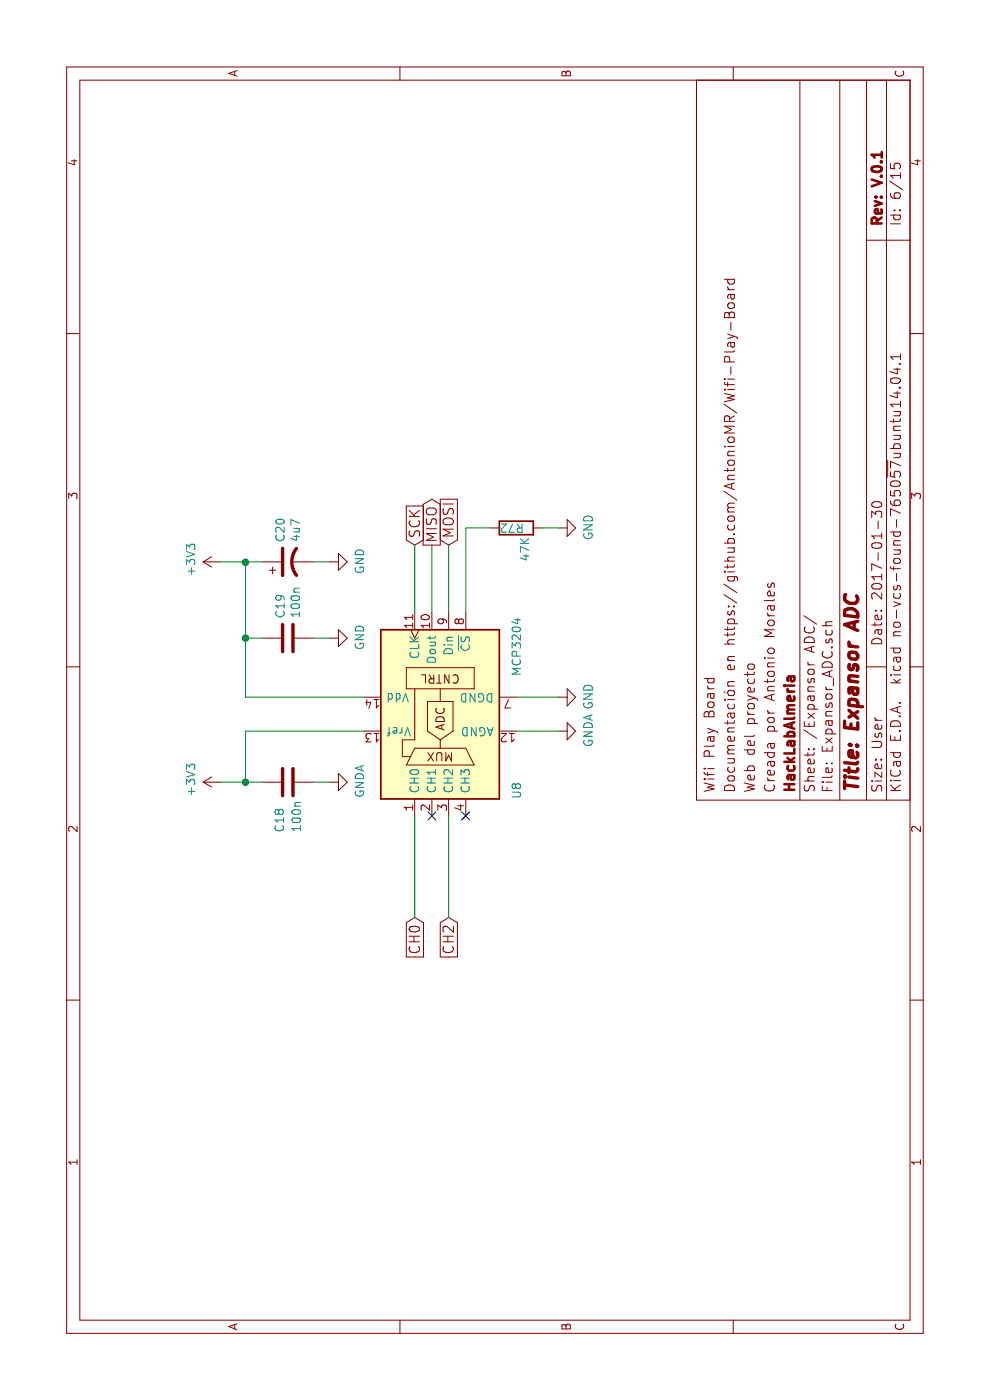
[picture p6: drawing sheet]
EESchema Schematic File Version 2
LIBS:power
LIBS:device
LIBS:transistors
LIBS:conn
LIBS:linear
LIBS:regul
LIBS:74xx
LIBS:cmos4000
LIBS:adc-dac
LIBS:memory
LIBS:xilinx
LIBS:microcontrollers
LIBS:dsp
LIBS:microchip
LIBS:analog_switches
LIBS:motorola
LIBS:texas
LIBS:intel
LIBS:audio
LIBS:interface
LIBS:digital-audio
LIBS:philips
LIBS:display
LIBS:cypress
LIBS:siliconi
LIBS:opto
LIBS:atmel
LIBS:contrib
LIBS:valves
LIBS:Interfaces
LIBS:Microcontroladores
LIBS:connector
LIBS:Pasivos
LIBS:matriz_led
LIBS:Sensores
LIBS:Reles
LIBS:Reguladores
LIBS:Transistores
LIBS:Wifi_PB-cache
EELAYER 26 0
EELAYER END
$Descr User 8268 5846
encoding utf-8
Sheet 6 15
Title "Expansor ADC"
Date "2017-01-30"
Rev "V.0.1"
Comp "HackLabAlmeria"
Comment1 "Creada por Antonio Morales"
Comment2 "Web del proyecto "
Comment3 "Documentación en https://github.com/AntonioMR/Wifi-Play-Board"
Comment4 "Wifi Play Board"
$EndDescr
$Comp
L MCP3204 U8
U 1 1
P 4050 2550
F 0 "U8" H 3600 2050 50  0000 C CNN
F 1 "MCP3204" H 4450 2050 50  0000 C CNN
F 2 "Housings_SOIC:SOIC-14_3.9x8.7mm_Pitch1.27mm" H 4950 2250 50  0001 C CNN
F 3 "" H 4950 2250 50  0001 C CNN
F 4 "MICROCHIP TECHNOLOGY" H 1650 1750 60  0001 C CNN "Fabricante"
F 5 "MCP3204-CI/SL" H 1650 1750 60  0001 C CNN "Ref"
F 6 "~" H 1650 1750 60  0001 C CNN "Potencia"
F 7 "~" H 1650 1750 60  0001 C CNN "Tolerancia"
F 8 "TME" H 1650 1750 60  0001 C CNN "Provedor"
F 9 "MCP3204-CI/SL" H 1650 1750 60  0001 C CNN "Ref_Proveedor"
	1    4050 2550
	1    0    0    -1  
$EndComp
Text GLabel 5050 2550 2    60   Output ~ 0
MISO
Wire Wire Line
	5050 2550 4650 2550
Text GLabel 5050 2650 2    60   Input ~ 0
MOSI
Wire Wire Line
	5050 2650 4650 2650
Wire Wire Line
	4650 2750 5150 2750
Text GLabel 5050 2450 2    60   Input ~ 0
SCK
Wire Wire Line
	5050 2450 4650 2450
$Comp
L GND #PWR063
U 1 1
P 4150 3300
F 0 "#PWR063" H 4150 3050 50  0001 C CNN
F 1 "GND" H 4155 3127 50  0000 C CNN
F 2 "" H 4150 3300 50  0000 C CNN
F 3 "" H 4150 3300 50  0000 C CNN
	1    4150 3300
	1    0    0    -1  
$EndComp
Wire Wire Line
	4150 3300 4150 3050
$Comp
L GNDA #PWR064
U 1 1
P 3950 3300
F 0 "#PWR064" H 3950 3050 50  0001 C CNN
F 1 "GNDA" H 3955 3127 50  0000 C CNN
F 2 "" H 3950 3300 50  0000 C CNN
F 3 "" H 3950 3300 50  0000 C CNN
	1    3950 3300
	1    0    0    -1  
$EndComp
Wire Wire Line
	3950 3300 3950 3050
$Comp
L CP1 C20
U 1 1
P 4950 1700
F 0 "C20" H 5065 1746 50  0000 L CNN
F 1 "4u7" H 5065 1655 50  0000 L CNN
F 2 "Capacitors_SMD:C_1206" H 4950 1700 50  0001 C CNN
F 3 "" H 4950 1700 50  0000 C CNN
F 4 "SAMSUNG" H 1650 1750 60  0001 C CNN "Fabricante"
F 5 "CL31F475ZOFNNNE" H 1650 1750 60  0001 C CNN "Ref"
F 6 "~" H 1650 1750 60  0001 C CNN "Potencia"
F 7 "~" H 1650 1750 60  0001 C CNN "Tolerancia"
F 8 "TME" H 1650 1750 60  0001 C CNN "Provedor"
F 9 "CL31F475ZOFNNNE" H 1650 1750 60  0001 C CNN "Ref_Proveedor"
	1    4950 1700
	1    0    0    -1  
$EndComp
$Comp
L C C19
U 1 1
P 4500 1700
F 0 "C19" H 4615 1746 50  0000 L CNN
F 1 "100n" H 4615 1655 50  0000 L CNN
F 2 "Capacitors_SMD:C_0805" H 4538 1550 50  0001 C CNN
F 3 "" H 4500 1700 50  0000 C CNN
F 4 "SAMSUNG" H 7000 1050 60  0001 C CNN "Fabricante"
F 5 "CL21B104KBCNNNC" H 7000 1050 60  0001 C CNN "Ref"
F 6 "~" H 7000 1050 60  0001 C CNN "Potencia"
F 7 "~" H 7000 1050 60  0001 C CNN "Tolerancia"
F 8 "TME" H 7000 1050 60  0001 C CNN "Provedor"
F 9 "CL21B104KBCNNNC" H 7000 1050 60  0001 C CNN "Ref_Proveedor"
	1    4500 1700
	1    0    0    -1  
$EndComp
Wire Wire Line
	4950 1300 4950 1550
$Comp
L GND #PWR065
U 1 1
P 4500 1950
F 0 "#PWR065" H 4500 1700 50  0001 C CNN
F 1 "GND" H 4505 1777 50  0000 C CNN
F 2 "" H 4500 1950 50  0000 C CNN
F 3 "" H 4500 1950 50  0000 C CNN
	1    4500 1950
	1    0    0    -1  
$EndComp
Wire Wire Line
	4500 1950 4500 1850
Wire Wire Line
	4950 1950 4950 1850
$Comp
L GND #PWR066
U 1 1
P 4950 1950
F 0 "#PWR066" H 4950 1700 50  0001 C CNN
F 1 "GND" H 4955 1777 50  0000 C CNN
F 2 "" H 4950 1950 50  0000 C CNN
F 3 "" H 4950 1950 50  0000 C CNN
	1    4950 1950
	1    0    0    -1  
$EndComp
Connection ~ 4500 1450
Wire Wire Line
	4150 1450 4950 1450
Connection ~ 4950 1450
Wire Wire Line
	4150 1450 4150 2150
Wire Wire Line
	4500 1550 4500 1450
$Comp
L +3V3 #PWR067
U 1 1
P 4950 1300
F 0 "#PWR067" H 4950 1150 50  0001 C CNN
F 1 "+3V3" H 4965 1473 50  0000 C CNN
F 2 "" H 4950 1300 50  0000 C CNN
F 3 "" H 4950 1300 50  0000 C CNN
	1    4950 1300
	1    0    0    -1  
$EndComp
$Comp
L C C18
U 1 1
P 3650 1700
F 0 "C18" H 3350 1750 50  0000 L CNN
F 1 "100n" H 3350 1650 50  0000 L CNN
F 2 "Capacitors_SMD:C_0805" H 3688 1550 50  0001 C CNN
F 3 "" H 3650 1700 50  0000 C CNN
F 4 "SAMSUNG" H 7000 1050 60  0001 C CNN "Fabricante"
F 5 "CL21B104KBCNNNC" H 7000 1050 60  0001 C CNN "Ref"
F 6 "~" H 7000 1050 60  0001 C CNN "Potencia"
F 7 "~" H 7000 1050 60  0001 C CNN "Tolerancia"
F 8 "TME" H 7000 1050 60  0001 C CNN "Provedor"
F 9 "CL21B104KBCNNNC" H 7000 1050 60  0001 C CNN "Ref_Proveedor"
	1    3650 1700
	1    0    0    -1  
$EndComp
$Comp
L GNDA #PWR068
U 1 1
P 3650 1950
F 0 "#PWR068" H 3650 1700 50  0001 C CNN
F 1 "GNDA" H 3655 1777 50  0000 C CNN
F 2 "" H 3650 1950 50  0000 C CNN
F 3 "" H 3650 1950 50  0000 C CNN
	1    3650 1950
	1    0    0    -1  
$EndComp
Wire Wire Line
	3650 1950 3650 1850
Wire Wire Line
	3650 1300 3650 1550
Wire Wire Line
	3650 1450 3950 1450
Wire Wire Line
	3950 1450 3950 2150
$Comp
L +3V3 #PWR069
U 1 1
P 3650 1300
F 0 "#PWR069" H 3650 1150 50  0001 C CNN
F 1 "+3V3" H 3665 1473 50  0000 C CNN
F 2 "" H 3650 1300 50  0000 C CNN
F 3 "" H 3650 1300 50  0000 C CNN
	1    3650 1300
	1    0    0    -1  
$EndComp
Connection ~ 3650 1450
Text GLabel 2850 2450 0    60   Input ~ 0
CH0
Text GLabel 2850 2650 0    60   Input ~ 0
CH2
Wire Wire Line
	3450 2650 2850 2650
Wire Wire Line
	3450 2450 2850 2450
NoConn ~ 3450 2550
NoConn ~ 3450 2750
$Comp
L GND #PWR070
U 1 1
P 5150 3300
F 0 "#PWR070" H 5150 3050 50  0001 C CNN
F 1 "GND" H 5155 3127 50  0000 C CNN
F 2 "" H 5150 3300 50  0000 C CNN
F 3 "" H 5150 3300 50  0000 C CNN
	1    5150 3300
	1    0    0    -1  
$EndComp
Wire Wire Line
	5150 3300 5150 3200
Wire Wire Line
	5150 2750 5150 2900
$Comp
L R R72
U 1 1
P 5150 3050
F 0 "R72" V 5150 3000 50  0000 L CNN
F 1 "47K" H 4950 3000 50  0000 L CNN
F 2 "Resistencias:R_0805" V 5080 3050 50  0001 C CNN
F 3 "" H 5150 3050 50  0000 C CNN
F 4 "VISHAY" H 4350 1650 60  0001 C CNN "Fabricante"
F 5 "CRCW080547K0FKEA" H 4350 1650 60  0001 C CNN "Ref"
F 6 "1/8W" H 4350 1650 60  0001 C CNN "Potencia"
F 7 "1%" H 4350 1650 60  0001 C CNN "Tolerancia"
F 8 "TME" H 4350 1650 60  0001 C CNN "Provedor"
F 9 "CRCW080547K0FKEA" H 4350 1650 60  0001 C CNN "Ref_Proveedor"
	1    5150 3050
	1    0    0    -1  
$EndComp
$EndSCHEMATC
